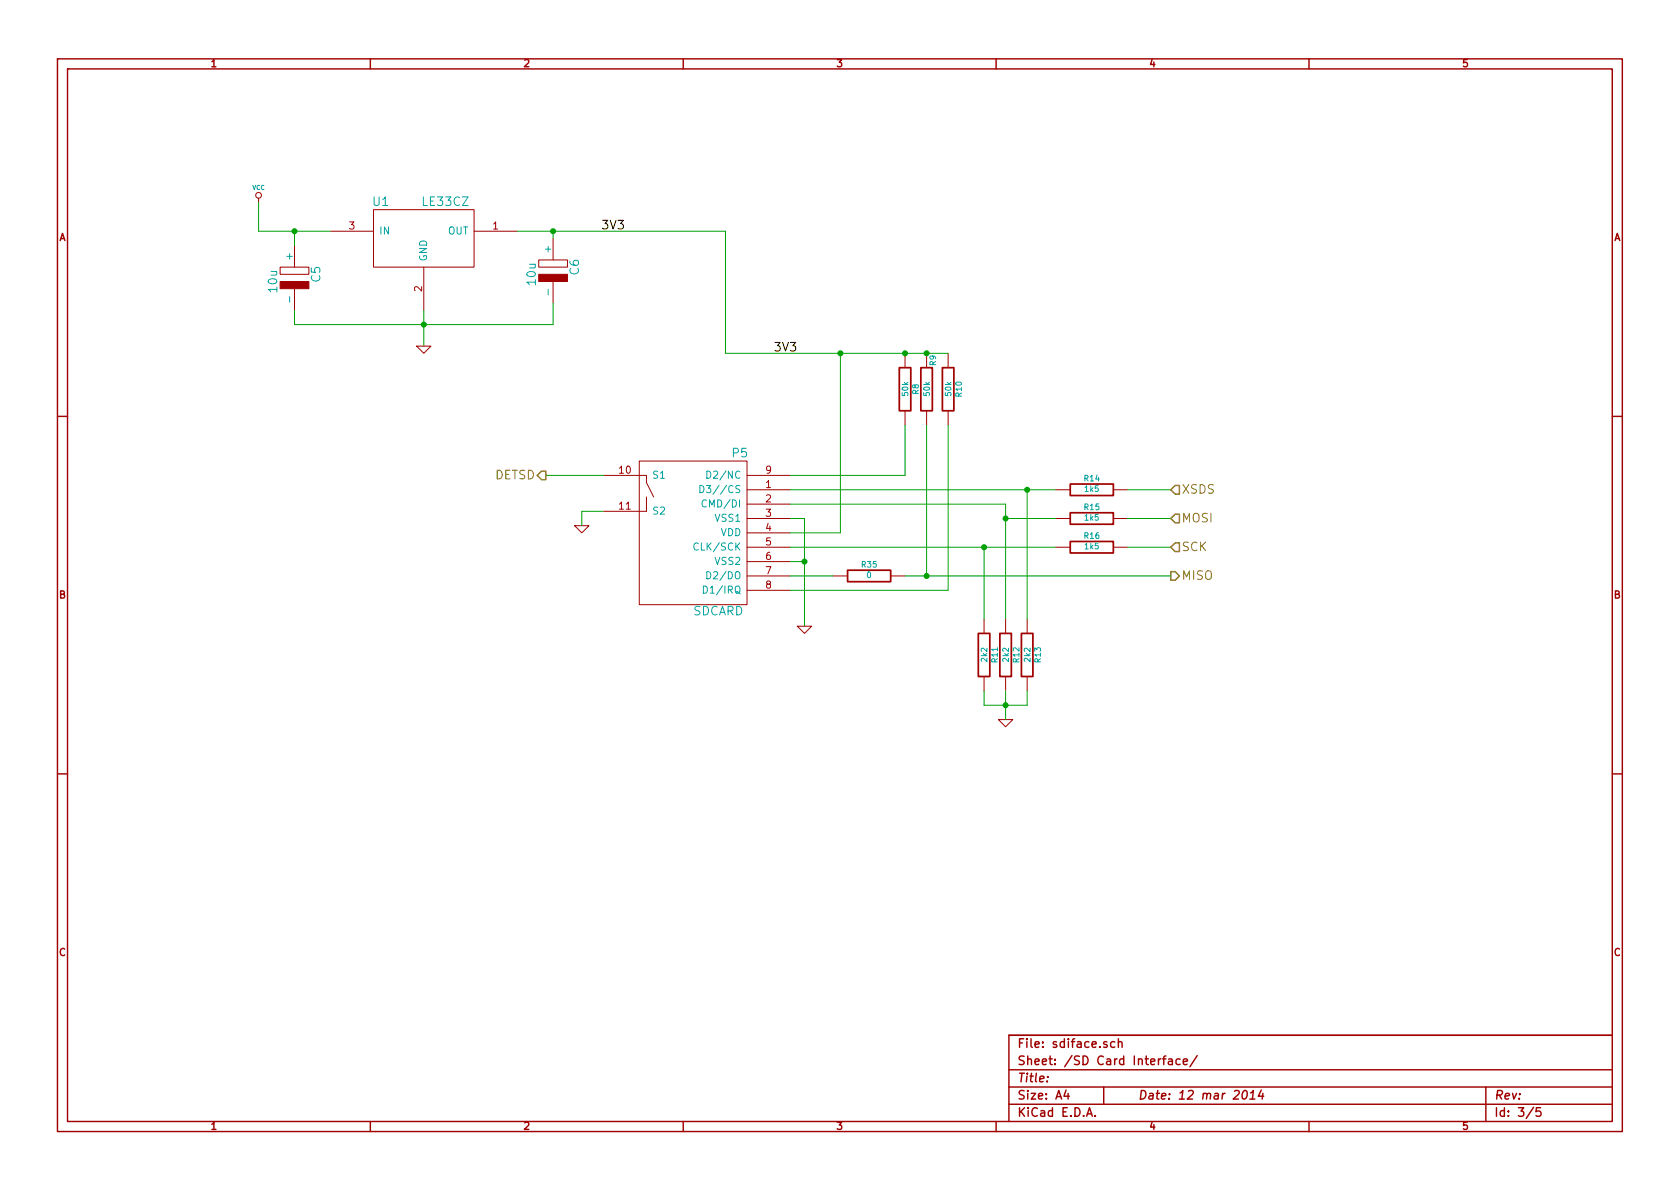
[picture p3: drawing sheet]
EESchema Schematic File Version 2
LIBS:power
LIBS:device
LIBS:transistors
LIBS:conn
LIBS:linear
LIBS:regul
LIBS:74xx
LIBS:cmos4000
LIBS:adc-dac
LIBS:memory
LIBS:xilinx
LIBS:special
LIBS:microcontrollers
LIBS:dsp
LIBS:microchip
LIBS:analog_switches
LIBS:motorola
LIBS:texas
LIBS:intel
LIBS:audio
LIBS:interface
LIBS:digital-audio
LIBS:philips
LIBS:display
LIBS:cypress
LIBS:siliconi
LIBS:opto
LIBS:atmel
LIBS:contrib
LIBS:valves
LIBS:le33cz
LIBS:sdcard
LIBS:cpol
LIBS:rb_pack4
LIBS:tda7233
LIBS:reguls
LIBS:transfo_hahn_230v_9v
LIBS:rcmainboard-cache
EELAYER 27 0
EELAYER END
$Descr A4 11693 8268
encoding utf-8
Sheet 3 5
Title ""
Date "12 mar 2014"
Rev ""
Comp ""
Comment1 ""
Comment2 ""
Comment3 ""
Comment4 ""
$EndDescr
$Comp
L SDCARD P5
U 1 1
P 4800 3700
F 0 "P5" H 4450 4250 60  0000 C CNN
F 1 "SDCARD" H 4600 3150 60  0000 C CNN
F 2 "SDCARD-FSIDE" H 4850 3050 60  0001 C CNN
F 3 "" H 4800 3700 60  0000 C CNN
	1    4800 3700
	-1   0    0    -1  
$EndComp
$Comp
L LE33CZ U1
U 1 1
P 2950 1600
F 0 "U1" H 2650 1800 60  0000 C CNN
F 1 "LE33CZ" H 3100 1800 60  0000 C CNN
F 2 "TO92-123" H 3250 1300 60  0001 C CNN
F 3 "" H 2950 1600 60  0000 C CNN
	1    2950 1600
	1    0    0    -1  
$EndComp
$Comp
L CPOL C5
U 1 1
P 2050 1950
F 0 "C5" H 2000 2100 60  0000 C CNN
F 1 "10u" H 2050 1800 60  0000 C CNN
F 2 "C1V5" H 2050 1950 60  0001 C CNN
F 3 "" H 2050 1950 60  0000 C CNN
	1    2050 1950
	0    1    1    0   
$EndComp
$Comp
L CPOL C6
U 1 1
P 3850 1900
F 0 "C6" H 3800 2050 60  0000 C CNN
F 1 "10u" H 3850 1750 60  0000 C CNN
F 2 "C1V5" H 3850 1900 60  0001 C CNN
F 3 "" H 3850 1900 60  0000 C CNN
	1    3850 1900
	0    1    1    0   
$EndComp
Wire Wire Line
	1800 1600 2300 1600
Wire Wire Line
	2050 1600 2050 1700
Wire Wire Line
	2050 2150 2050 2250
Wire Wire Line
	2050 2250 3850 2250
Wire Wire Line
	2950 2150 2950 2400
Wire Wire Line
	3850 2250 3850 2100
Connection ~ 2950 2250
Wire Wire Line
	3600 1600 5050 1600
Wire Wire Line
	3850 1600 3850 1650
$Comp
L VCC #PWR011
U 1 1
P 1800 1400
F 0 "#PWR011" H 1800 1500 30  0001 C CNN
F 1 "VCC" H 1800 1500 30  0000 C CNN
F 2 "" H 1800 1400 60  0000 C CNN
F 3 "" H 1800 1400 60  0000 C CNN
	1    1800 1400
	1    0    0    -1  
$EndComp
Wire Wire Line
	1800 1400 1800 1600
Connection ~ 2050 1600
$Comp
L GND #PWR012
U 1 1
P 2950 2400
F 0 "#PWR012" H 2950 2400 30  0001 C CNN
F 1 "GND" H 2950 2330 30  0001 C CNN
F 2 "" H 2950 2400 60  0000 C CNN
F 3 "" H 2950 2400 60  0000 C CNN
	1    2950 2400
	1    0    0    -1  
$EndComp
Connection ~ 3850 1600
Text Label 4350 1600 2    60   ~ 0
3V3
$Comp
L GND #PWR013
U 1 1
P 4050 3650
F 0 "#PWR013" H 4050 3650 30  0001 C CNN
F 1 "GND" H 4050 3580 30  0001 C CNN
F 2 "" H 4050 3650 60  0000 C CNN
F 3 "" H 4050 3650 60  0000 C CNN
	1    4050 3650
	1    0    0    -1  
$EndComp
Wire Wire Line
	4200 3550 4050 3550
Wire Wire Line
	4050 3550 4050 3650
Wire Wire Line
	4200 3300 3800 3300
Text HLabel 3800 3300 0    60   Output ~ 0
DETSD
$Comp
L R R8
U 1 1
P 6300 2700
F 0 "R8" V 6380 2700 40  0000 C CNN
F 1 "50k" V 6307 2701 40  0000 C CNN
F 2 "R4" V 6200 2550 30  0001 C CNN
F 3 "~" H 6300 2700 30  0000 C CNN
	1    6300 2700
	1    0    0    -1  
$EndComp
$Comp
L R R9
U 1 1
P 6450 2700
F 0 "R9" V 6500 2900 40  0000 C CNN
F 1 "50k" V 6457 2701 40  0000 C CNN
F 2 "R4" V 6400 2550 30  0001 C CNN
F 3 "~" H 6450 2700 30  0000 C CNN
	1    6450 2700
	1    0    0    -1  
$EndComp
$Comp
L R R10
U 1 1
P 6600 2700
F 0 "R10" V 6680 2700 40  0000 C CNN
F 1 "50k" V 6607 2701 40  0000 C CNN
F 2 "R4" V 6550 2550 30  0001 C CNN
F 3 "~" H 6600 2700 30  0000 C CNN
	1    6600 2700
	1    0    0    -1  
$EndComp
Wire Wire Line
	6300 2950 6300 3300
Wire Wire Line
	6300 3300 5500 3300
Wire Wire Line
	6450 4000 6450 2950
Wire Wire Line
	6600 2950 6600 4100
Wire Wire Line
	6600 4100 5500 4100
Wire Wire Line
	5500 3700 5850 3700
Wire Wire Line
	5850 3700 5850 2450
Wire Wire Line
	5050 2450 6600 2450
Connection ~ 6300 2450
Connection ~ 6450 2450
Connection ~ 5850 2450
Text Label 5550 2450 2    60   ~ 0
3V3
Wire Wire Line
	5500 3600 5600 3600
Wire Wire Line
	5600 3600 5600 4350
Wire Wire Line
	5600 3900 5500 3900
$Comp
L GND #PWR014
U 1 1
P 5600 4350
F 0 "#PWR014" H 5600 4350 30  0001 C CNN
F 1 "GND" H 5600 4280 30  0001 C CNN
F 2 "" H 5600 4350 60  0000 C CNN
F 3 "" H 5600 4350 60  0000 C CNN
	1    5600 4350
	1    0    0    -1  
$EndComp
Connection ~ 5600 3900
$Comp
L R R11
U 1 1
P 6850 4550
F 0 "R11" V 6930 4550 40  0000 C CNN
F 1 "2k2" V 6857 4551 40  0000 C CNN
F 2 "R4" V 6800 4350 30  0001 C CNN
F 3 "~" H 6850 4550 30  0000 C CNN
	1    6850 4550
	1    0    0    -1  
$EndComp
$Comp
L R R12
U 1 1
P 7000 4550
F 0 "R12" V 7080 4550 40  0000 C CNN
F 1 "2k2" V 7007 4551 40  0000 C CNN
F 2 "R4" V 6950 4350 30  0001 C CNN
F 3 "~" H 7000 4550 30  0000 C CNN
	1    7000 4550
	1    0    0    -1  
$EndComp
$Comp
L R R13
U 1 1
P 7150 4550
F 0 "R13" V 7230 4550 40  0000 C CNN
F 1 "2k2" V 7157 4551 40  0000 C CNN
F 2 "R4" V 7100 4350 30  0001 C CNN
F 3 "~" H 7150 4550 30  0000 C CNN
	1    7150 4550
	1    0    0    -1  
$EndComp
Wire Wire Line
	7150 4300 7150 3400
Wire Wire Line
	5500 3400 7350 3400
Wire Wire Line
	5500 3500 7000 3500
Wire Wire Line
	7000 3500 7000 4300
Wire Wire Line
	5500 3800 7350 3800
Wire Wire Line
	6850 3800 6850 4300
$Comp
L GND #PWR015
U 1 1
P 7000 5000
F 0 "#PWR015" H 7000 5000 30  0001 C CNN
F 1 "GND" H 7000 4930 30  0001 C CNN
F 2 "" H 7000 5000 60  0000 C CNN
F 3 "" H 7000 5000 60  0000 C CNN
	1    7000 5000
	1    0    0    -1  
$EndComp
Wire Wire Line
	7000 4800 7000 5000
Wire Wire Line
	6850 4800 6850 4900
Wire Wire Line
	6850 4900 7150 4900
Connection ~ 7000 4900
Wire Wire Line
	7150 4900 7150 4800
$Comp
L R R14
U 1 1
P 7600 3400
F 0 "R14" V 7680 3400 40  0000 C CNN
F 1 "1k5" V 7607 3401 40  0000 C CNN
F 2 "R4" V 7530 3400 30  0001 C CNN
F 3 "~" H 7600 3400 30  0000 C CNN
	1    7600 3400
	0    -1   -1   0   
$EndComp
$Comp
L R R15
U 1 1
P 7600 3600
F 0 "R15" V 7680 3600 40  0000 C CNN
F 1 "1k5" V 7607 3601 40  0000 C CNN
F 2 "R4" V 7530 3600 30  0001 C CNN
F 3 "~" H 7600 3600 30  0000 C CNN
	1    7600 3600
	0    -1   -1   0   
$EndComp
$Comp
L R R16
U 1 1
P 7600 3800
F 0 "R16" V 7680 3800 40  0000 C CNN
F 1 "1k5" V 7607 3801 40  0000 C CNN
F 2 "R4" V 7530 3800 30  0001 C CNN
F 3 "~" H 7600 3800 30  0000 C CNN
	1    7600 3800
	0    -1   -1   0   
$EndComp
Connection ~ 7150 3400
Wire Wire Line
	7350 3600 7000 3600
Connection ~ 7000 3600
Connection ~ 6850 3800
Connection ~ 6450 4000
Wire Wire Line
	7850 3800 8150 3800
Wire Wire Line
	7850 3600 8150 3600
Wire Wire Line
	7850 3400 8150 3400
Text HLabel 8150 3400 2    60   Input ~ 0
XSDS
Text HLabel 8150 3600 2    60   Input ~ 0
MOSI
Text HLabel 8150 3800 2    60   Input ~ 0
SCK
Text HLabel 8150 4000 2    60   Output ~ 0
MISO
Wire Wire Line
	5050 1600 5050 2450
$Comp
L R R35
U 1 1
P 6050 4000
F 0 "R35" V 6130 4000 40  0000 C CNN
F 1 "0" V 6057 4001 40  0000 C CNN
F 2 "R4" V 5980 4000 30  0001 C CNN
F 3 "~" H 6050 4000 30  0000 C CNN
	1    6050 4000
	0    -1   -1   0   
$EndComp
Wire Wire Line
	5800 4000 5500 4000
Wire Wire Line
	6300 4000 8150 4000
$EndSCHEMATC
